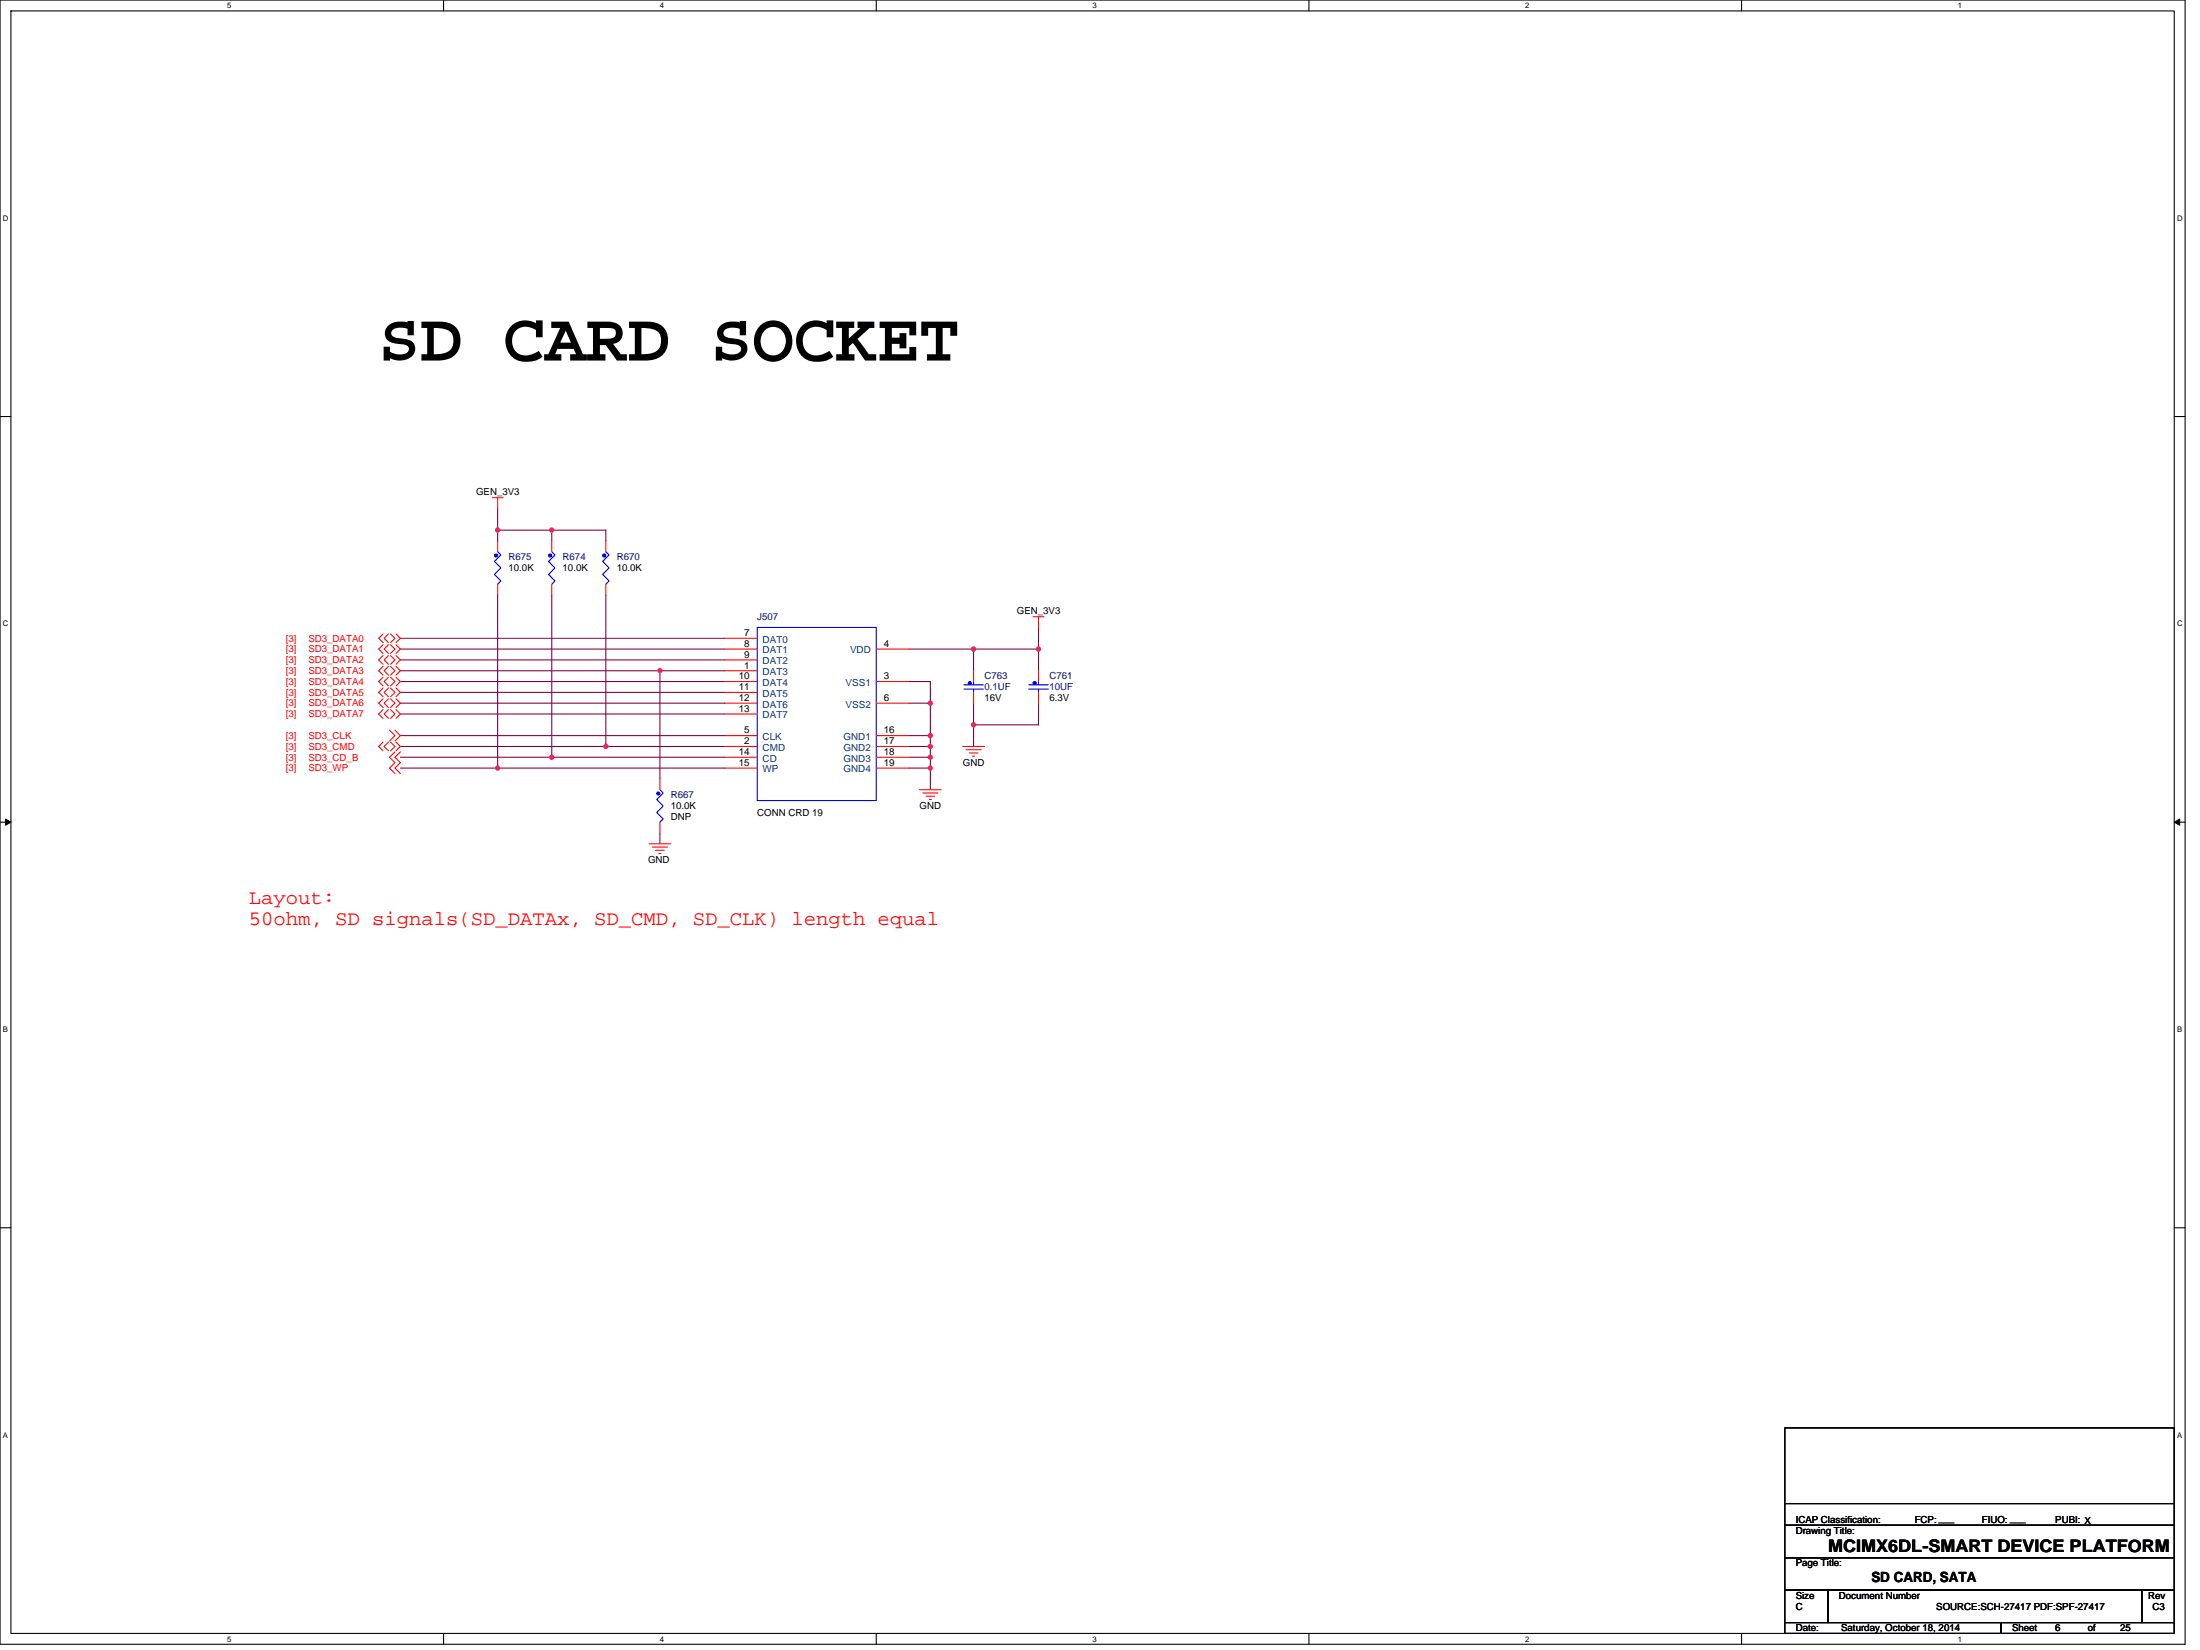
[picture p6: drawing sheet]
<svg xmlns="http://www.w3.org/2000/svg" width="610mm" height="457mm" viewBox="0 0 610 457" stroke-linecap="round" stroke-linejoin="round" font-family="sans-serif">
<path d="M0 0h605.5v455.6h-605.5zM3 3h599.5v449.6h-599.5z" fill="none" stroke="#000" stroke-width=".3"/>
<g fill="#fff">
<path d="M63 .3h1.2v2.4h-1.2z"/>
<path d="M63 452.9h1.2v2.4h-1.2z"/>
</g>
<path d="M122.9 0v3M122.9 452.6v3" fill="none" stroke="#000" stroke-width=".3"/>
<g fill="#fff">
<path d="M182.9 .3h1.1v2.4h-1.1z"/>
<path d="M182.9 452.9h1.1v2.4h-1.1z"/>
</g>
<path d="M242.8 0v3M242.8 452.6v3" fill="none" stroke="#000" stroke-width=".3"/>
<g fill="#fff">
<path d="M302.7 .3h1.2v2.4h-1.2z"/>
<path d="M302.7 452.9h1.2v2.4h-1.2z"/>
</g>
<path d="M362.7 0v3M362.7 452.6v3" fill="none" stroke="#000" stroke-width=".3"/>
<g fill="#fff">
<path d="M422.6 .3h1.2v2.4h-1.2z"/>
<path d="M422.6 452.9h1.2v2.4h-1.2z"/>
</g>
<path d="M482.6 0v3M482.6 452.6v3" fill="none" stroke="#000" stroke-width=".3"/>
<g fill="#fff">
<path d="M542.5 .3h1.2v2.4h-1.2z"/>
<path d="M542.5 452.9h1.2v2.4h-1.2z"/>
<path d="M.8 59.2h1.5v2.4h-1.5z"/>
<path d="M603.2 59.2h1.6v2.4h-1.6z"/>
<path d="M.8 171.6h1.5v2.4h-1.5z"/>
<path d="M603.2 171.6h1.6v2.4h-1.6z"/>
</g>
<path d="M0 115.4h3M602.5 115.4h3" fill="none" stroke="#000" stroke-width=".3"/>
<g fill="#fff">
<path d="M.8 284h1.4v2.4h-1.4z"/>
<path d="M603.2 284h1.4v2.4h-1.4z"/>
</g>
<path d="M0 227.8h3M602.5 227.8h3" fill="none" stroke="#000" stroke-width=".3"/>
<path d="M1.5 226.9l1.5 .9-1.5 .9zM602.5 227.8l1.5-.9v1.8z" fill="#000" stroke="#000" stroke-width=".28"/>
<g fill="#fff">
<path d="M.7 396.4h1.5v2.4h-1.5z"/>
<path d="M603.2 396.4h1.4v2.4h-1.4z"/>
</g>
<path d="M0 340.2h3M602.5 340.2h3M494.6 395.7h107.9v26.9h-107.9zM494.6 416.6h107.9M494.6 422.6h107.9v9h-107.9zM494.6 431.6h107.9v9h-107.9zM494.6 449.6h59.9v3h-59.9zM494.6 440.6h12v9h-12zM506.6 440.6h86.9v9h-86.9zM554.5 449.6h48v3h-48zM593.5 440.6h9v9h-9z" fill="none" stroke="#000" stroke-width=".3"/>
<g fill="none" stroke="#800040" stroke-width=".3">
<path d="M137.9 146.9h15M137.9 146.9v3M137.9 140.9v6M152.9 146.9h15v3M152.9 146.9v3M110.9 176.9h90M110.9 179.9h90M137.9 164.9v47.9M152.9 164.9v44.9M167.9 164.9v41.9M251.8 179.9h18M269.8 179.9h18"/>
<path d="M269.8 179.9v6M287.8 179.9v6M287.8 173.9v6M110.9 185.9h72M110.9 191.9h90M110.9 197.8h90M110.9 182.9h90M110.9 194.8h90M110.9 188.8h90M182.9 185.9v29.9M182.9 185.9h18M251.8 188.8h6v6"/>
<path d="M251.8 194.8h6M257.8 194.8v9M269.8 194.8v6.1M287.8 194.8v6.1h-18M110.9 203.8h90M110.9 212.8h27M110.9 209.8h42M110.9 206.8h57M137.9 212.8h63M152.9 209.8h48M167.9 206.8h33M251.8 203.8h6v6"/>
<path d="M251.8 212.8h6M251.8 209.8h6M251.8 206.8h6M257.8 209.8v3M257.8 212.8v6M269.8 200.9v5.9M182.9 230.8v3"/>
</g>
<g fill="#f0f" stroke="#f0f" stroke-width=".3">
<circle cx="269.8" cy="200.8" r=".59"/>
<circle cx="182.8" cy="185.8" r=".59"/>
<circle cx="257.8" cy="209.8" r=".59"/>
<circle cx="152.9" cy="146.9" r=".59"/>
<circle cx="167.9" cy="206.8" r=".59"/>
<circle cx="257.8" cy="212.8" r=".58"/>
<circle cx="257.8" cy="203.8" r=".59"/>
<circle cx="257.8" cy="194.8" r=".59"/>
<circle cx="137.9" cy="212.8" r=".58"/>
<circle cx="152.9" cy="209.8" r=".59"/>
<circle cx="257.8" cy="206.8" r=".59"/>
<circle cx="287.7" cy="179.8" r=".59"/>
<circle cx="269.8" cy="179.9" r=".59"/>
<circle cx="137.9" cy="146.9" r=".59"/>
</g>
<g fill="none" stroke="#f00" stroke-width=".3">
<path d="M136.4 137.9h3M137.9 137.9v3M137.9 149.9v3M152.9 149.9v3M167.9 149.9v3M106.1 175.7l-1.2 1.2 1.2 1.2M106.1 178.7l-1.2 1.2 1.2 1.2M107.6 175.7l-1.2 1.2 1.2 1.2M107.6 178.7l-1.2 1.2 1.2 1.2M108.2 175.7l1.2 1.2-1.2 1.2M108.2 178.7l1.2 1.2-1.2 1.2M109.7 175.7l1.2 1.2-1.2 1.2"/>
<path d="M109.7 178.7l1.2 1.2-1.2 1.2M137.9 161.9v3M152.9 161.9v3M167.9 161.9v3M200.9 176.9h8.9M200.9 179.9h8.9M242.8 179.9h9M286.3 170.9h3M287.8 170.9v3M106.1 181.7l-1.2 1.2 1.2 1.2M106.1 184.7l-1.2 1.2 1.2 1.1M106.1 187.7l-1.2 1.1 1.2 1.3"/>
<path d="M106.1 190.6l-1.2 1.3 1.2 1.1M106.1 193.7l-1.2 1.1 1.2 1.2M106.1 196.6l-1.2 1.2 1.2 1.3M107.6 181.7l-1.2 1.2 1.2 1.2M107.6 184.7l-1.2 1.2 1.2 1.1M107.6 187.7l-1.2 1.1 1.2 1.3M107.6 190.6l-1.2 1.3 1.2 1.1M107.6 193.7l-1.2 1.1 1.2 1.2M107.6 196.6l-1.2 1.2 1.2 1.3M108.2 181.7l1.2 1.2-1.2 1.2M108.2 184.7l1.2 1.2-1.2 1.1M108.2 187.7l1.2 1.1-1.2 1.3"/>
<path d="M108.2 190.6l1.2 1.3-1.2 1.1M108.2 193.7l1.2 1.1-1.2 1.2M108.2 196.6l1.2 1.2-1.2 1.3M109.7 181.7l1.2 1.2-1.2 1.2M109.7 184.7l1.2 1.2-1.2 1.1M109.7 187.7l1.2 1.1-1.2 1.3M109.7 190.6l1.2 1.3-1.2 1.1M109.7 193.7l1.2 1.1-1.2 1.2M109.7 196.6l1.2 1.2-1.2 1.3M200.9 182.9h8.9M200.9 185.9h8.9M200.9 188.8h8.9"/>
<path d="M200.9 191.9h8.9M200.9 194.8h8.9M200.9 197.8h8.9M242.8 188.8h9M242.8 194.8h9M269.8 185.9v2.9M269.8 191.9v2.9M287.8 185.9v2.9M287.8 191.9v2.9M106.1 205.6l-1.2 1.2 1.2 1.2M107.6 205.6l-1.2 1.2 1.2 1.2M107.9 202.3l1.5 1.5-1.5 1.5"/>
<path d="M108.2 205.6l1.2 1.2-1.2 1.2M109.4 202.3l1.5 1.5-1.5 1.5M109.4 208.3l-1.5 1.5 1.5 1.5-1.5 1.5 1.5 1.5M109.7 205.6l1.2 1.2-1.2 1.2M110.9 208.3l-1.5 1.5 1.5 1.5-1.5 1.5 1.5 1.5M182.9 215.8v3M200.9 206.8h8.9M200.9 203.8h8.9M200.9 209.8h8.9M200.9 212.8h8.9M242.8 203.8h9M242.8 206.8h9"/>
<path d="M242.8 209.8h9M242.8 212.8h9M254.8 218.8h6M255.7 219.7h4.2M266.8 206.8h6M267.7 207.7h4.2M268.6 208.6h2.4M269.5 209.5h.6M179.9 233.8h6M180.8 234.7h4.2M181.7 235.6h2.4M182.6 236.5h.6"/>
<path d="M182.9 227.8v3M256.6 220.6h2.4M257.5 221.5h.6"/>
</g>
<g fill="none" stroke="#00f" stroke-width=".3">
<path d="M137.9 152.9l.9 .9-1.8 1.8 1.8 1.8-1.8 1.8 1.8 1.8-.9 .9M152.9 152.9l.9 .9-1.8 1.8 1.8 1.8-1.8 1.8 1.8 1.8-.9 .9M167.9 152.9l.9 .9-1.8 1.8 1.8 1.8-1.8 1.8 1.8 1.8-.9 .9M209.8 173.9h33v47.9h-33zM267.1 190.9h5.4M267.1 189.8h5.4M269.8 190.9v1M269.8 188.8v1M285.1 190.9h5.3M285.1 189.8h5.3M287.8 190.9v1M287.8 188.8v1"/>
<path d="M182.9 218.8l.8 .9-1.7 1.8 1.7 1.8-1.7 1.8 1.7 1.8-.8 .9"/>
</g>
<g fill="#00f" stroke="#00f" stroke-width=".3">
<circle cx="182.4" cy="219.9" r=".43"/>
<circle cx="152.4" cy="153.9" r=".44"/>
<circle cx="167.4" cy="153.9" r=".44"/>
<circle cx="268.7" cy="189.3" r=".44"/>
<circle cx="286.7" cy="189.3" r=".45"/>
<circle cx="137.4" cy="153.9" r=".44"/>
</g>
<text font-size="19.2" x="104.9" y="99.9">SD CARD SOCKET</text>
<g font-size="5.7" fill="#f00">
<text x="69" y="250.5">Layout:</text>
<text x="69" y="256.2">50ohm, SD signals(SD_DATAx, SD_CMD, SD_CLK) length equal</text>
</g>
<text font-size="4.8" x="506.6" y="430.1">MCIMX6DL-SMART DEVICE PLATFORM</text>
<text font-size="3.9" x="518.5" y="438.2">SD CARD, SATA</text>
<g font-size="2.7">
<text x="131.9" y="137.3">GEN_3V3</text>
<text x="140.9" y="158.3">10.0K</text>
<text x="155.9" y="158.3">10.0K</text>
<text x="170.9" y="158.3">10.0K</text>
<text x="281.8" y="170.3">GEN_3V3</text>
<text x="206.2" y="176.3">7</text>
<text x="206.2" y="179.2">8</text>
<text x="244.9" y="179.2">4</text>
<text x="206.2" y="182.2">9</text>
<text x="206.2" y="185.3">1</text>
<text x="204.7" y="188.2">10</text>
<text x="204.7" y="191.2">11</text>
<text x="244.9" y="188.2">3</text>
<text x="204.7" y="194.2">12</text>
<text x="204.7" y="197.2">13</text>
<text x="244.9" y="194.2">6</text>
<text x="272.8" y="194.2">16V</text>
<text x="290.8" y="194.2">6.3V</text>
<text x="206.2" y="203.2">5</text>
<text x="244.9" y="203.2">16</text>
<text x="204.7" y="209.2">14</text>
<text x="206.2" y="206.2">2</text>
<text x="244.9" y="206.2">17</text>
<text x="244.9" y="209.2">18</text>
<text x="204.7" y="212.2">15</text>
<text x="244.9" y="212.2">19</text>
<text x="266.8" y="212.2">GND</text>
<text x="185.9" y="224.2">10.0K</text>
<text x="185.9" y="227.2">DNP</text>
<text x="209.8" y="226">CONN CRD 19</text>
<text x="254.8" y="224.2">GND</text>
<text x="179.6" y="239.2">GND</text>
<text x="497.6" y="425">Drawing Title:</text>
<text x="497.6" y="422">ICAP Classification:</text>
<text x="530.5" y="422">FCP: ___</text>
<text x="549.1" y="422">FIUO: ___</text>
<text x="569.5" y="422">PUBI: X</text>
<text x="497.6" y="434">Page Title:</text>
<text x="497.6" y="443">Size</text>
<text x="509.5" y="443">Document Number</text>
<text x="595.3" y="443">Rev</text>
<text x="497.6" y="446">C</text>
<text x="536.5" y="446">SOURCE:SCH-27417 PDF:SPF-27417</text>
<text x="596.5" y="446">C3</text>
<text x="497.6" y="452">Date:</text>
<text x="510.2" y="452">Saturday, October 18, 2014</text>
<text x="557.5" y="452">Sheet</text>
<text x="569.5" y="452">6</text>
<text x="578.5" y="452">of</text>
<text x="587.5" y="452">25</text>
</g>
<g font-size="2.7" fill="#000080">
<text x="140.9" y="155.3">R675</text>
<text x="155.9" y="155.3">R674</text>
<text x="170.9" y="155.3">R670</text>
<text x="209.8" y="171.8">J507</text>
<text x="272.8" y="188.3">C763</text>
<text x="272.8" y="191.2">0.1UF</text>
<text x="290.8" y="188.3">C761</text>
<text x="290.8" y="191.2">10UF</text>
<text x="185.9" y="221.2">R667</text>
</g>
<g font-size="2.7" fill="#f00">
<text x="79.2" y="177.8">[3]</text>
<text x="85.4" y="177.8">SD3_DATA0</text>
<text x="79.2" y="180.8">[3]</text>
<text x="79.2" y="183.7">[3]</text>
<text x="85.4" y="180.8">SD3_DATA1</text>
<text x="85.4" y="183.7">SD3_DATA2</text>
<text x="79.2" y="186.8">[3]</text>
<text x="79.2" y="189.7">[3]</text>
<text x="85.4" y="186.8">SD3_DATA3</text>
<text x="85.4" y="189.7">SD3_DATA4</text>
<text x="79.2" y="192.7">[3]</text>
<text x="79.2" y="195.7">[3]</text>
<text x="85.4" y="192.7">SD3_DATA5</text>
<text x="85.4" y="195.7">SD3_DATA6</text>
<text x="79.2" y="198.7">[3]</text>
<text x="85.4" y="198.7">SD3_DATA7</text>
<text x="79.2" y="207.7">[3]</text>
<text x="79.2" y="204.7">[3]</text>
<text x="85.4" y="207.7">SD3_CMD</text>
<text x="85.4" y="204.7">SD3_CLK</text>
<text x="79.2" y="213.7">[3]</text>
<text x="79.2" y="210.7">[3]</text>
<text x="85.4" y="213.7">SD3_WP</text>
<text x="85.4" y="210.7">SD3_CD_B</text>
</g>
<g font-size="2.7" fill="#004080">
<text x="211.3" y="178.1">DAT0</text>
<text x="211.3" y="184.1">DAT2</text>
<text x="211.3" y="181.1">DAT1</text>
<text x="235.5" y="181.1">VDD</text>
<text x="211.3" y="187.1">DAT3</text>
<text x="211.3" y="190.1">DAT4</text>
<text x="234.3" y="190.1">VSS1</text>
<text x="211.3" y="193.1">DAT5</text>
<text x="211.3" y="196">DAT6</text>
<text x="234.3" y="196">VSS2</text>
<text x="211.3" y="199.1">DAT7</text>
<text x="211.3" y="208">CMD</text>
<text x="211.3" y="205">CLK</text>
<text x="233.7" y="205">GND1</text>
<text x="233.7" y="208">GND2</text>
<text x="211.3" y="211">CD</text>
<text x="211.3" y="214">WP</text>
<text x="233.7" y="211">GND3</text>
<text x="233.7" y="214">GND4</text>
</g>
<g font-size="2.1">
<text x="63" y="2.3">5</text>
<text x="182.9" y="2.3">4</text>
<text x="302.7" y="2.3">3</text>
<text x="422.6" y="2.3">2</text>
<text x="542.5" y="2.3">1</text>
<text x=".8" y="61.2">D</text>
<text x="603.2" y="61.2">D</text>
<text x=".8" y="173.5">C</text>
<text x="603.2" y="173.5">C</text>
<text x=".8" y="285.9">B</text>
<text x="603.2" y="285.9">B</text>
<text x=".8" y="398.3">A</text>
<text x="603.2" y="398.3">A</text>
<text x="63" y="454.9">5</text>
<text x="182.9" y="454.9">4</text>
<text x="302.7" y="454.9">3</text>
<text x="422.6" y="454.9">2</text>
<text x="542.5" y="454.9">1</text>
</g>
</svg>
